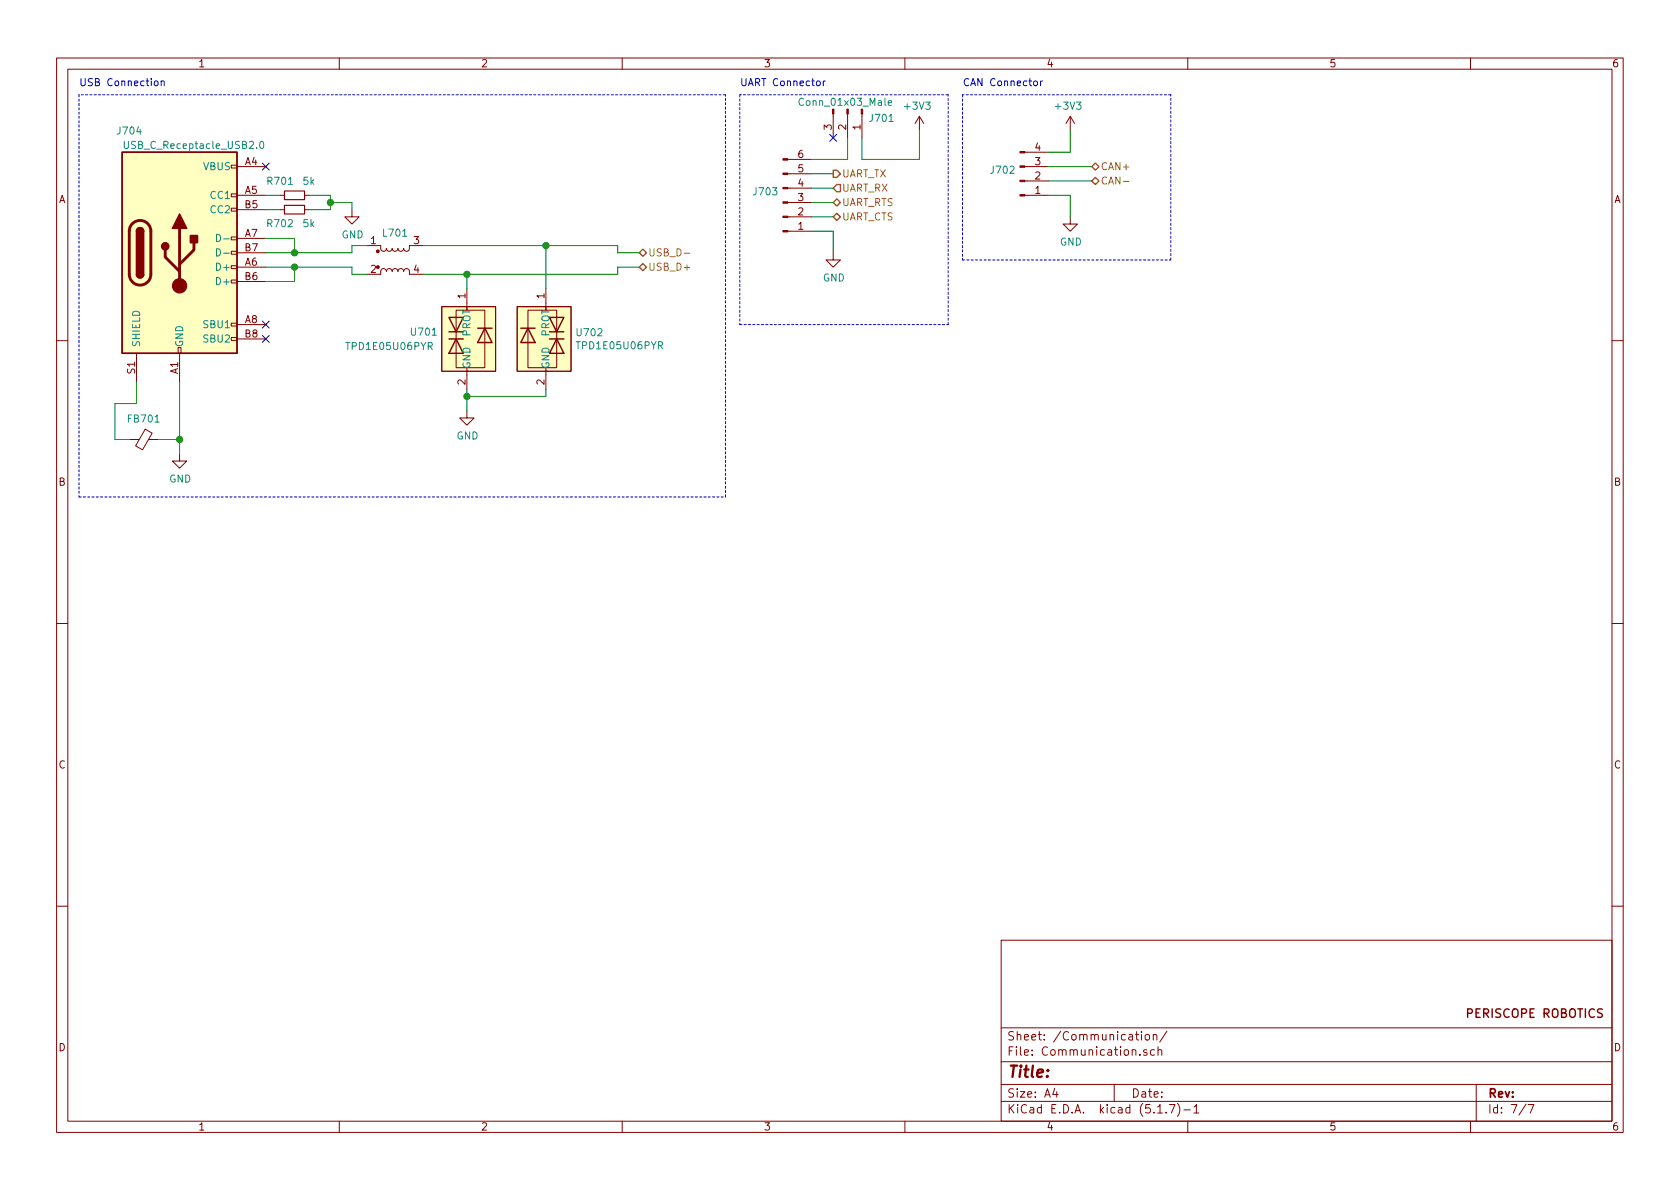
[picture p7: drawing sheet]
EESchema Schematic File Version 4
EELAYER 30 0
EELAYER END
$Descr A4 11693 8268
encoding utf-8
Sheet 7 7
Title ""
Date ""
Rev ""
Comp ""
Comment1 ""
Comment2 ""
Comment3 ""
Comment4 ""
$EndDescr
Wire Wire Line
	1850 1850 2050 1850
Text HLabel 4450 1850 2    50   BiDi ~ 0
USB_D+
Wire Wire Line
	1850 1650 2050 1650
$Comp
L Connector:USB_C_Receptacle_USB2.0 J704
U 1 1
P 1250 1750
F 0 "J704" H 900 2600 50  0000 C CNN
F 1 "USB_C_Receptacle_USB2.0" H 1350 2500 50  0000 C CNN
F 2 "Connector_USB:USB_C_Receptacle_Amphenol_12401610E4-2A" H 1400 1750 50  0001 C CNN
F 3 "https://www.usb.org/sites/default/files/documents/usb_type-c.zip" H 1400 1750 50  0001 C CNN
	1    1250 1750
	1    0    0    -1  
$EndComp
Wire Wire Line
	2050 1650 2050 1750
Wire Wire Line
	2050 1750 1850 1750
Wire Wire Line
	2050 1850 2050 1950
Wire Wire Line
	2050 1950 1850 1950
Wire Wire Line
	1850 1350 1950 1350
Wire Wire Line
	1850 1450 1950 1450
$Comp
L Device:R_Small R701
U 1 1
P 2050 1350
F 0 "R701" V 1950 1250 50  0000 C CNN
F 1 "5k" V 1950 1450 50  0000 C CNN
F 2 "Resistor_SMD:R_0603_1608Metric" H 2050 1350 50  0001 C CNN
F 3 "~" H 2050 1350 50  0001 C CNN
	1    2050 1350
	0    1    1    0   
$EndComp
$Comp
L Device:R_Small R702
U 1 1
P 2050 1450
F 0 "R702" V 1950 1550 50  0000 C CNN
F 1 "5k" V 1950 1350 50  0000 C CNN
F 2 "Resistor_SMD:R_0603_1608Metric" H 2050 1450 50  0001 C CNN
F 3 "~" H 2050 1450 50  0001 C CNN
	1    2050 1450
	0    -1   -1   0   
$EndComp
Wire Wire Line
	2150 1350 2300 1350
Wire Wire Line
	2300 1350 2300 1400
Wire Wire Line
	2300 1450 2150 1450
Wire Wire Line
	2300 1400 2450 1400
Wire Wire Line
	2450 1400 2450 1450
Connection ~ 2300 1400
Wire Wire Line
	2300 1400 2300 1450
$Comp
L power:GND #PWR0704
U 1 1
P 2450 1450
F 0 "#PWR0704" H 2450 1200 50  0001 C CNN
F 1 "GND" H 2455 1277 50  0000 C CNN
F 2 "" H 2450 1450 50  0001 C CNN
F 3 "" H 2450 1450 50  0001 C CNN
	1    2450 1450
	1    0    0    -1  
$EndComp
Text HLabel 4450 1750 2    50   BiDi ~ 0
USB_D-
NoConn ~ 1850 2350
NoConn ~ 1850 2250
$Comp
L Device:FerriteBead_Small FB701
U 1 1
P 1000 3050
F 0 "FB701" V 855 3050 50  0000 C CNN
F 1 "FerriteBead_Small" V 854 3050 50  0001 C CNN
F 2 "Inductor_SMD:L_0603_1608Metric" V 930 3050 50  0001 C CNN
F 3 "~" H 1000 3050 50  0001 C CNN
	1    1000 3050
	0    1    1    0   
$EndComp
Wire Wire Line
	950  2650 950  2800
Wire Wire Line
	950  2800 800  2800
Wire Wire Line
	800  2800 800  3050
Wire Wire Line
	800  3050 900  3050
Wire Wire Line
	1250 2650 1250 3050
Connection ~ 1250 3050
Wire Wire Line
	1100 3050 1250 3050
$Comp
L power:GND #PWR0708
U 1 1
P 1250 3150
F 0 "#PWR0708" H 1250 2900 50  0001 C CNN
F 1 "GND" H 1255 2977 50  0000 C CNN
F 2 "" H 1250 3150 50  0001 C CNN
F 3 "" H 1250 3150 50  0001 C CNN
	1    1250 3150
	1    0    0    -1  
$EndComp
Wire Wire Line
	1250 3050 1250 3150
$Comp
L Device:L_Coupled_Small_1324 L701
U 1 1
P 2750 1800
F 0 "L701" H 2750 1989 50  0000 C CNN
F 1 "L_Coupled_Small_1324" H 2750 1990 50  0001 C CNN
F 2 "ReflowOven:744231091" H 2750 1800 50  0001 C CNN
F 3 "~" H 2750 1800 50  0001 C CNN
	1    2750 1800
	1    0    0    -1  
$EndComp
Wire Wire Line
	2050 1750 2450 1750
Wire Wire Line
	2450 1750 2450 1700
Wire Wire Line
	2450 1700 2550 1700
Connection ~ 2050 1750
Wire Wire Line
	2050 1850 2450 1850
Wire Wire Line
	2450 1850 2450 1900
Wire Wire Line
	2450 1900 2550 1900
Connection ~ 2050 1850
$Comp
L ReflowOven:TPD1E05U06PYR U701
U 1 1
P 3300 2350
F 0 "U701" H 3750 2400 50  0000 R CNN
F 1 "TPD1E05U06PYR" H 4200 2300 50  0000 R CNN
F 2 "Diode_SMD:D_0402_1005Metric" H 3425 2425 50  0001 C CNN
F 3 "" H 3425 2425 50  0001 C CNN
	1    3300 2350
	-1   0    0    -1  
$EndComp
$Comp
L ReflowOven:TPD1E05U06PYR U702
U 1 1
P 3750 2350
F 0 "U702" H 4003 2396 50  0000 L CNN
F 1 "TPD1E05U06PYR" H 4003 2305 50  0000 L CNN
F 2 "Diode_SMD:D_0402_1005Metric" H 3875 2425 50  0001 C CNN
F 3 "" H 3875 2425 50  0001 C CNN
	1    3750 2350
	1    0    0    -1  
$EndComp
Wire Wire Line
	3800 2000 3800 1700
Wire Wire Line
	3800 1700 2950 1700
Wire Wire Line
	2950 1900 3250 1900
Wire Wire Line
	3250 1900 3250 2000
Wire Wire Line
	4300 1850 4450 1850
Connection ~ 3250 1900
Wire Wire Line
	4450 1750 4300 1750
Connection ~ 3800 1700
Wire Wire Line
	3250 2700 3250 2750
Wire Wire Line
	3250 2750 3800 2750
Wire Wire Line
	3800 2750 3800 2700
$Comp
L power:GND #PWR0707
U 1 1
P 3250 2850
F 0 "#PWR0707" H 3250 2600 50  0001 C CNN
F 1 "GND" H 3255 2677 50  0000 C CNN
F 2 "" H 3250 2850 50  0001 C CNN
F 3 "" H 3250 2850 50  0001 C CNN
	1    3250 2850
	1    0    0    -1  
$EndComp
Wire Wire Line
	3250 2850 3250 2750
Connection ~ 3250 2750
Wire Wire Line
	4300 1750 4300 1700
Wire Wire Line
	3800 1700 4300 1700
Wire Wire Line
	4300 1850 4300 1900
Wire Wire Line
	3250 1900 4300 1900
Wire Notes Line
	550  650  550  3450
Wire Notes Line
	550  3450 5050 3450
Wire Notes Line
	5050 3450 5050 650 
Wire Notes Line
	5050 650  550  650 
Text Notes 550  600  0    50   ~ 0
USB Connection
Text HLabel 5800 1200 2    50   Output ~ 0
UART_TX
Text HLabel 5800 1300 2    50   Input ~ 0
UART_RX
Text HLabel 5800 1400 2    50   BiDi ~ 0
UART_RTS
Text HLabel 5800 1500 2    50   BiDi ~ 0
UART_CTS
$Comp
L Connector:Conn_01x06_Male J703
U 1 1
P 5450 1400
F 0 "J703" H 5422 1328 50  0000 R CNN
F 1 "Conn_01x06_Male" H 5422 1373 50  0001 R CNN
F 2 "Connector_PinHeader_1.00mm:PinHeader_1x06_P1.00mm_Vertical" H 5450 1400 50  0001 C CNN
F 3 "~" H 5450 1400 50  0001 C CNN
	1    5450 1400
	1    0    0    1   
$EndComp
Wire Wire Line
	5800 1200 5650 1200
Wire Wire Line
	5800 1300 5650 1300
Wire Wire Line
	5800 1400 5650 1400
Wire Wire Line
	5800 1500 5650 1500
$Comp
L power:GND #PWR0705
U 1 1
P 7450 1500
F 0 "#PWR0705" H 7450 1250 50  0001 C CNN
F 1 "GND" H 7455 1327 50  0000 C CNN
F 2 "" H 7450 1500 50  0001 C CNN
F 3 "" H 7450 1500 50  0001 C CNN
	1    7450 1500
	1    0    0    -1  
$EndComp
Wire Wire Line
	5800 1600 5650 1600
Wire Wire Line
	5800 1600 5800 1750
Wire Wire Line
	6400 1100 6400 900 
$Comp
L power:+3V3 #PWR0701
U 1 1
P 6400 900
F 0 "#PWR0701" H 6400 750 50  0001 C CNN
F 1 "+3V3" H 6415 1073 50  0000 C CNN
F 2 "" H 6400 900 50  0001 C CNN
F 3 "" H 6400 900 50  0001 C CNN
	1    6400 900 
	-1   0    0    -1  
$EndComp
Wire Notes Line
	5150 650  5150 2250
Wire Notes Line
	5150 2250 6600 2250
Wire Notes Line
	6600 2250 6600 650 
Wire Notes Line
	6600 650  5150 650 
Text Notes 5150 600  0    50   ~ 0
UART Connector
$Comp
L Connector:Conn_01x04_Male J702
U 1 1
P 7100 1250
F 0 "J702" H 7073 1178 50  0000 R CNN
F 1 "Microfit-4pin" H 7072 1223 50  0001 R CNN
F 2 "Connector_PinHeader_1.00mm:PinHeader_2x02_P1.00mm_Vertical" H 7100 1250 50  0001 C CNN
F 3 "~" H 7100 1250 50  0001 C CNN
	1    7100 1250
	1    0    0    1   
$EndComp
$Comp
L power:GND #PWR0706
U 1 1
P 5800 1750
F 0 "#PWR0706" H 5800 1500 50  0001 C CNN
F 1 "GND" H 5805 1577 50  0000 C CNN
F 2 "" H 5800 1750 50  0001 C CNN
F 3 "" H 5800 1750 50  0001 C CNN
	1    5800 1750
	1    0    0    -1  
$EndComp
Wire Wire Line
	7450 1500 7450 1350
Wire Wire Line
	7450 1350 7300 1350
Wire Wire Line
	7300 1050 7450 1050
Wire Wire Line
	7450 1050 7450 900 
$Comp
L power:+3V3 #PWR0702
U 1 1
P 7450 900
F 0 "#PWR0702" H 7450 750 50  0001 C CNN
F 1 "+3V3" H 7465 1073 50  0000 C CNN
F 2 "" H 7450 900 50  0001 C CNN
F 3 "" H 7450 900 50  0001 C CNN
	1    7450 900 
	-1   0    0    -1  
$EndComp
Wire Wire Line
	7300 1150 7600 1150
Wire Wire Line
	7300 1250 7600 1250
Text HLabel 7600 1150 2    50   BiDi ~ 0
CAN+
Text HLabel 7600 1250 2    50   BiDi ~ 0
CAN-
Wire Notes Line
	6700 650  6700 1800
Wire Notes Line
	6700 1800 8150 1800
Wire Notes Line
	8150 1800 8150 650 
Wire Notes Line
	8150 650  6700 650 
Text Notes 6700 600  0    50   ~ 0
CAN Connector
$Comp
L Connector:Conn_01x03_Male J701
U 1 1
P 5900 750
F 0 "J701" V 5962 894 50  0000 L CNN
F 1 "Conn_01x03_Male" V 5850 400 50  0000 L CNN
F 2 "Connector_PinHeader_1.00mm:PinHeader_1x03_P1.00mm_Vertical" H 5900 750 50  0001 C CNN
F 3 "~" H 5900 750 50  0001 C CNN
	1    5900 750 
	0    1    1    0   
$EndComp
Wire Wire Line
	6000 1100 6000 950 
Wire Wire Line
	6000 1100 6400 1100
Wire Wire Line
	5900 950  5900 1100
Wire Wire Line
	5900 1100 5650 1100
NoConn ~ 5800 950 
NoConn ~ 1850 1150
$EndSCHEMATC
